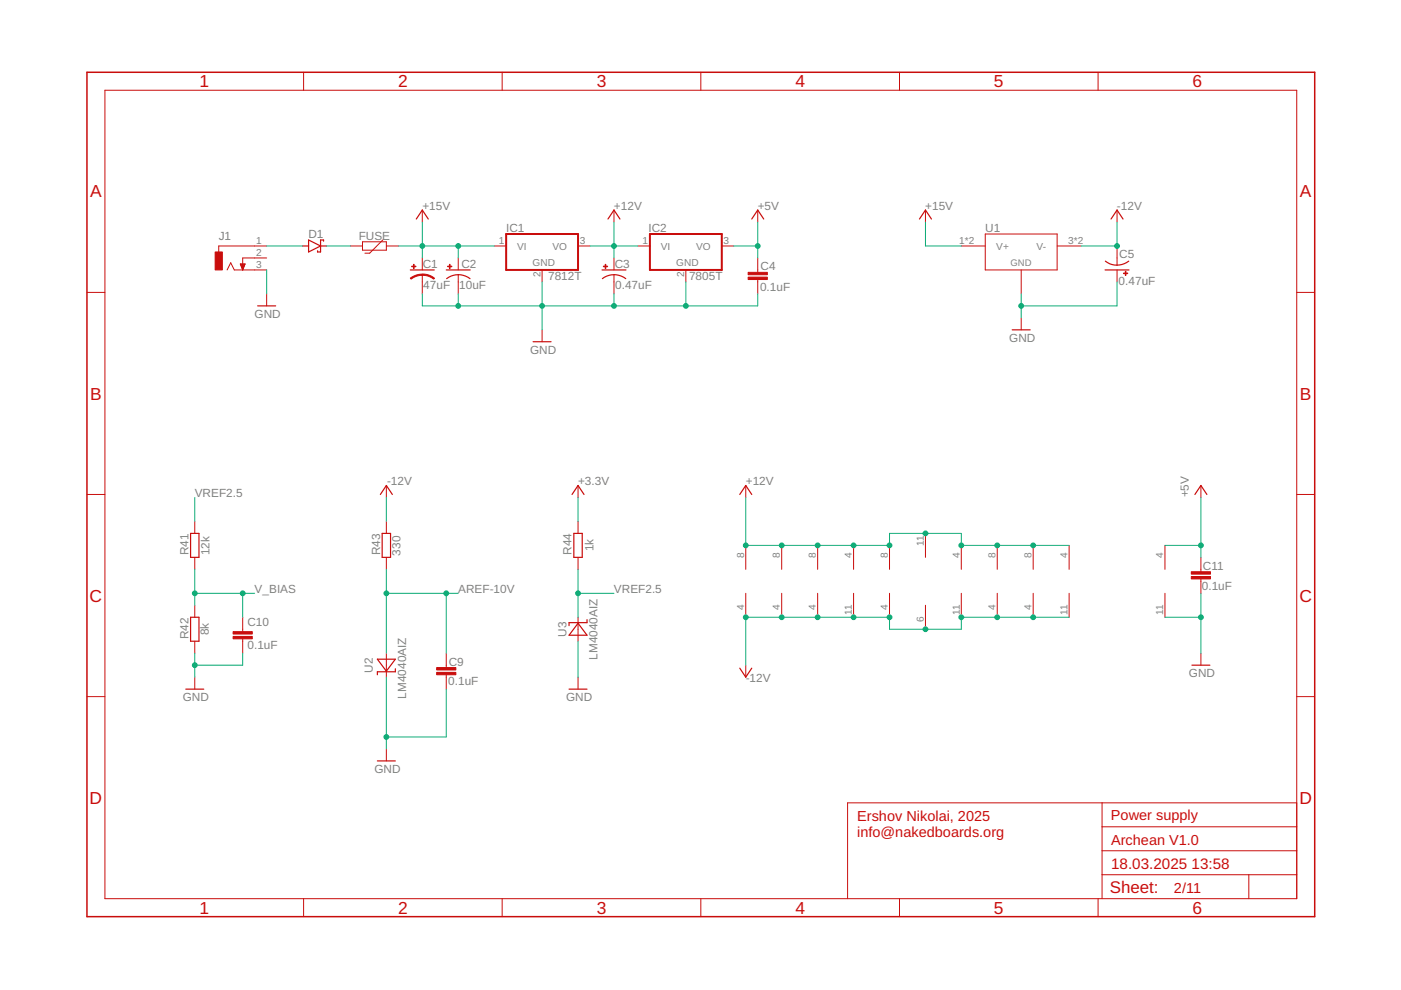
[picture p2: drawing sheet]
<svg xmlns="http://www.w3.org/2000/svg" width="297mm" height="210mm" viewBox="0 0 297 210" stroke-linecap="round" stroke-linejoin="round" font-family="sans-serif">
<g fill="none" stroke="#c90d0c" stroke-width=".21">
<path d="M22.2 19.1h252.7v171.4h-252.7zM64.4 15.3v3.8M106.5 15.3v3.8M148.6 15.3v3.8M190.7 15.3v3.8M232.8 15.3v3.8M48.2 57.2l.7-1.5 .8 1.5h6.8M50.9 56h1.1l-.5 1.2zM51 56h.9M51 56.1h.9M51.1 56.3h.7M51.1 56.4h.7"/>
<path d="M51.2 56.5h.6M51.2 56.6h.5M51.2 56.7h.4M51.3 56.9h.3M51.4 57h.2M51.4 57.1h.1M51.4 57.2h.1M56.5 52.2h-10.1v1.2M56.5 54.7h-5v2.5M74.3 52.2h2.6M76.9 51.3h5v1.7h-5zM81.2 50.9l-2.8 2.8h-1"/>
<path d="M81.9 52.2h2.6M89.5 44.5v2.6M89.5 54.7v2.5M89.5 58.3v4M97.2 54.7v2.5M97.2 58.3v4M104.8 52.2h2.5M114.9 57.2v2.6M122.6 52.2h2.5M130.2 44.5v2.6M130.2 54.7v2.5M130.2 58.3v4"/>
<path d="M135.3 52.2h2.5M145.4 57.2v2.6M153 52.2h2.6M160.7 44.5v2.6M160.7 54.7v3M160.7 59.3v3M196.2 44.5v2.6M203.8 52.2h5.1M208.9 49.6h15.2v7.6h-15.2zM216.5 57.2v5.1M224.1 52.2h5.1M236.8 44.5v2.6"/>
<path d="M236.8 52.2v4M236.8 57.2v2.6M18.4 62h3.8M56.5 62.3v2.6M114.9 69.9v2.6M216.5 67.4v2.5M274.9 62h3.8M18.4 104.8h3.8M41.3 110.6v2.5M41.3 118.2v2.5M81.9 102.9v2.6M81.9 110.6v2.5"/>
<path d="M81.9 118.2v2.5M122.6 102.9v2.6M122.6 110.6v2.5M122.6 118.2v2.5M158.1 102.9v2.6M158.1 115.6v5.1M165.7 115.6v5.1M173.4 115.6v5.1M181 115.6v5.1M188.6 115.6v5.1M196.2 113.1v5.1M203.8 115.6v5.1"/>
<path d="M211.4 115.6v5.1M219.1 115.6v5.1M226.7 115.6v5.1M247 115.6v5.1M254.6 102.9v2.6M254.6 118.2v3M274.9 104.8h3.8M41.3 128.3v2.6M41.3 136v2.5M51.5 130.9v3M51.5 135.4v3.1M81.9 138.5v5.1"/>
<path d="M94.6 138.5v3M122.6 130.9v5.1M158.1 125.8v5.1M165.7 125.8v5.1M173.4 125.8v5.1M181 125.8v5.1M188.6 125.8v5.1M196.2 128.3v5.1M203.8 125.8v5.1M211.4 125.8v5.1M219.1 125.8v5.1M226.7 125.8v5.1"/>
<path d="M247 125.8v5.1M254.6 122.7v3.1M254.6 138.5v2.5M18.4 147.7h3.8M41.3 143.6v2.5M81.9 158.8v2.5M94.6 143.1v3M122.6 143.6v2.5M158.1 141v2.6M274.9 147.7h3.8M233.7 170.2v20.3M233.7 175.3h41.2"/>
<path d="M274.9 170.2h-95.2v20.3M64.4 190.5v3.9M106.5 190.5v3.9M148.6 190.5v3.9M190.7 190.5v3.9M232.8 190.5v3.9M233.7 185.5h41.2M233.7 180.4h41.2M264.8 185.5v5"/>
</g>
<g fill="#c90d0c" stroke="#c90d0c" stroke-width=".21">
<path d="M45.6 53.4h1.5v3.8h-1.5z"/>
<path d="M94.9 56.4h.9v.2h-.9z"/>
<path d="M95.3 56h.1v.9h-.1z"/>
<path d="M127.9 56.4h.9v.2h-.9z"/>
<path d="M128.3 56h.1v.9h-.1z"/>
<path d="M87.3 56.4h.9v.2h-.9z"/>
<path d="M87.7 56h.1v.9h-.1z"/>
<path d="M158.6 57.7h4.1v.6h-4.1z"/>
<path d="M158.6 58.8h4.1v.5h-4.1z"/>
<path d="M238.2 57.9h.9v.1h-.9z"/>
<path d="M238.6 57.5h.1v.9h-.1z"/>
<path d="M92.6 142.6h4v.5h-4z"/>
<path d="M92.6 141.5h4v.5h-4z"/>
<path d="M252.6 121.2h4v.5h-4z"/>
<path d="M252.6 122.2h4v.5h-4z"/>
<path d="M49.4 134.9h4.1v.5h-4.1z"/>
<path d="M49.4 133.9h4.1v.5h-4.1z"/>
</g>
<g fill="none" stroke="#c90d0c" stroke-width=".25">
<path d="M64.2 52.2h1.2M65.4 50.9l2.6 1.3-2.6 1.2zM68 52.2h1.2M68.6 51.1v-.2h-.6v2.5h-.7v-.2M87 57.2h5.1M88.3 46.4l1.2-1.9 1.3 1.9M94.6 57.2h5.1M94.7 59.1a4 4 0 0 1 5 0M127.6 57.2h5.1M127.7 59.1a4 4 0 0 1 5 0M128.9 46.4l1.3-1.9 1.2 1.9M159.4 46.4l1.3-1.9 1.2 1.9"/>
<path d="M194.9 46.4l1.3-1.9 1.3 1.9M234.3 57.2h5.1M234.4 55.4a4 4 0 0 0 4.9 0M235.6 46.4l1.2-1.9 1.3 1.9M54.6 64.9h3.8M113 72.5h3.8M214.6 69.9h3.8M40.4 113.1h1.8v5.1h-1.8zM80.6 104.8l1.3-1.9 1.3 1.9M81 113.1h1.8v5.1h-1.8zM121.3 104.8l1.3-1.9 1.2 1.9M121.7 113.1h1.7v5.1h-1.7z"/>
<path d="M156.8 104.8l1.3-1.9 1.3 1.9M253.3 104.8l1.3-1.9 1.3 1.9M40.4 130.9h1.8v5.1h-1.8zM80 139.8h3.8l-1.9 2.5zM122.6 132.1l1.9 2.6h-3.9zM124.5 131.4v.6h-3.9v.7M39.4 146.1h3.8M83.8 141.8v.6h-3.8v.7M120.6 146.1h3.9M156.8 141.7l1.3 1.9 1.3-1.9M252.7 141h3.8M80 161.3h3.8"/>
</g>
<path d="M107.3 49.6h15.3v7.6h-15.3zM137.8 49.6h15.2v7.6h-15.2z" fill="none" stroke="#c90d0c" stroke-width=".42"/>
<g fill="#c90d0c" stroke="#c90d0c" stroke-width=".21">
<path d="M89.5 58.1l1.4 .2 1.2 .7-.2 .2-1.3-.7-1.1-.1z" fill-rule="evenodd"/>
<path d="M87 59l1.2-.7 1.3-.2v.3l-1 .1-1.3 .7z" fill-rule="evenodd"/>
</g>
<path d="M18.4 15.3h260.3v179.1h-260.3z" fill="none" stroke="#c90d0c" stroke-width=".32"/>
<g fill="none" stroke="#0dab76" stroke-width=".21">
<path d="M56.5 57.2v5.1M56.5 52.2h7.7M69.2 52.2h5.1M84.5 52.2h20.3M89.5 47.1v7.6M97.2 52.2v2.5M114.9 59.8v10.1M125.1 52.2h10.2M130.2 47.1v7.6M145.4 59.8v5.1M155.6 52.2h5.1M160.7 47.1v7.6"/>
<path d="M196.2 47.1v5.1h7.6M236.8 59.8v5.1h-20.3M236.8 47.1v5.1h-7.6M89.5 62.3v2.6h71.2v-2.6M97.2 62.3v2.6M130.2 62.3v2.6M216.5 62.3v5.1M41.3 105.5v5.1M81.9 105.5v5.1M122.6 105.5v5.1M158.1 105.5v10.1h30.5v-2.5h15.2v2.5h22.9M247 115.6h7.6"/>
<path d="M254.6 105.5v12.7M41.3 120.7v7.6M41.3 138.5v5.1M41.3 125.8h12.7M51.5 125.8v5.1M51.5 138.5v2.5h-10.2M81.9 120.7v17.8M81.9 125.8h15.3M94.6 125.8v12.7M122.6 120.7v10.2M122.6 136v7.6M122.6 125.8h7.6"/>
<path d="M226.7 130.9h-22.9v2.5h-15.2v-2.5h-30.5v10.1M247 130.9h7.6M254.6 125.8v12.7M81.9 143.6v15.2M94.6 146.1v10.2h-12.7"/>
</g>
<g fill="#0dab76" stroke="#0dab76" stroke-width=".21">
<circle cx="114.9" cy="64.9" r=".51"/>
<circle cx="130.2" cy="64.9" r=".51"/>
<circle cx="97.2" cy="64.9" r=".51"/>
<circle cx="145.4" cy="64.9" r=".51"/>
<circle cx="216.5" cy="64.9" r=".51"/>
<circle cx="81.9" cy="156.3" r=".51"/>
<circle cx="254.6" cy="130.9" r=".51"/>
<circle cx="41.3" cy="141" r=".51"/>
<circle cx="130.2" cy="52.2" r=".51"/>
<circle cx="173.4" cy="115.6" r=".51"/>
<circle cx="181" cy="115.6" r=".51"/>
<circle cx="188.6" cy="115.6" r=".51"/>
<circle cx="196.2" cy="113.1" r=".51"/>
<circle cx="203.8" cy="115.6" r=".51"/>
<circle cx="211.4" cy="115.6" r=".51"/>
<circle cx="219.1" cy="115.6" r=".51"/>
<circle cx="165.7" cy="115.6" r=".51"/>
<circle cx="158.1" cy="115.6" r=".51"/>
<circle cx="89.5" cy="52.2" r=".51"/>
<circle cx="97.2" cy="52.2" r=".51"/>
<circle cx="160.7" cy="52.2" r=".51"/>
<circle cx="254.6" cy="115.6" r=".51"/>
<circle cx="236.8" cy="52.2" r=".51"/>
<circle cx="173.4" cy="130.9" r=".51"/>
<circle cx="181" cy="130.9" r=".51"/>
<circle cx="188.6" cy="130.9" r=".51"/>
<circle cx="196.2" cy="133.4" r=".51"/>
<circle cx="203.8" cy="130.9" r=".51"/>
<circle cx="211.4" cy="130.9" r=".51"/>
<circle cx="219.1" cy="130.9" r=".51"/>
<circle cx="165.7" cy="130.9" r=".51"/>
<circle cx="158.1" cy="130.9" r=".51"/>
<circle cx="81.9" cy="125.8" r=".51"/>
<circle cx="94.6" cy="125.8" r=".51"/>
<circle cx="41.3" cy="125.8" r=".51"/>
<circle cx="51.5" cy="125.8" r=".51"/>
<circle cx="122.6" cy="125.8" r=".51"/>
</g>
<g font-size="3.7" fill="#c90d0c">
<text x="42.3" y="18.5">1</text>
<text x="84.4" y="18.5">2</text>
<text x="126.5" y="18.5">3</text>
<text x="168.6" y="18.5">4</text>
<text x="210.7" y="18.5">5</text>
<text x="252.9" y="18.5">6</text>
<text x="19.1" y="41.9">A</text>
<text x="275.6" y="41.9">A</text>
<text x="19.1" y="84.7">B</text>
<text x="275.6" y="84.7">B</text>
<text x="19" y="127.6">C</text>
<text x="275.5" y="127.6">C</text>
<text x="19" y="170.4">D</text>
<text x="275.5" y="170.4">D</text>
<text x="42.3" y="193.7">1</text>
<text x="84.4" y="193.7">2</text>
<text x="126.5" y="193.7">3</text>
<text x="168.6" y="193.7">4</text>
<text x="210.7" y="193.7">5</text>
<text x="252.9" y="193.7">6</text>
</g>
<text font-size="3.6" fill="#c90d0c" x="235.3" y="189.4">Sheet:</text>
<g font-size="3.2" fill="#c90d0c">
<text x="235.6" y="184.2">18.03.2025</text>
<text x="252.6" y="184.2">13:58</text>
</g>
<g font-size="3.1" fill="#c90d0c">
<text x="235.5" y="173.9">Power supply</text>
<text x="181.7" y="174.2">Ershov Nikolai, 2025</text>
<text x="181.7" y="177.4">info@nakedboards.org</text>
<text x="235.6" y="179.1">Archean V1.0</text>
<text x="248.9" y="189.3">2/11</text>
</g>
<g font-size="2.5" fill="#808080">
<text x="89.5" y="44.5">+15V</text>
<text x="130.2" y="44.5">+12V</text>
<text x="160.7" y="44.5">+5V</text>
<text x="196.2" y="44.6">+15V</text>
<text x="236.8" y="44.5">-12V</text>
<text x="46.4" y="50.9">J1</text>
<text x="65.4" y="50.4">D1</text>
<text x="76.1" y="50.9">FUSE</text>
<text x="107.3" y="49.1">IC1</text>
<text x="137.5" y="49.1">IC2</text>
<text x="208.9" y="49.3">U1</text>
<text x="89.6" y="56.8">C1</text>
<text x="97.8" y="56.7">C2</text>
<text x="116.2" y="59.5">7812T</text>
<text x="130.3" y="56.9">C3</text>
<text x="146.1" y="59.4">7805T</text>
<text x="161.2" y="57.3">C4</text>
<text x="237.3" y="54.7">C5</text>
<text x="89.7" y="61.2">47uF</text>
<text x="97.4" y="61.2">10uF</text>
<text x="130.4" y="61.3">0.47uF</text>
<text x="161.1" y="61.6">0.1uF</text>
<text x="237.2" y="60.4">0.47uF</text>
<text x="54" y="67.4">GND</text>
<text x="112.4" y="75">GND</text>
<text x="214" y="72.5">GND</text>
<text x="41.3" y="105.5">VREF2.5</text>
<text x="82.1" y="102.9">-12V</text>
<text x="122.6" y="102.9">+3.3V</text>
<text x="158.1" y="102.9">+12V</text>
<text x="252.1" y="105.5" transform="rotate(-90 252.1 105.5)">+5V</text>
<text x="40" y="117.7" transform="rotate(-90 40 117.7)">R41</text>
<text x="44.4" y="117.7" transform="rotate(-90 44.4 117.7)">12k</text>
<text x="80.6" y="117.7" transform="rotate(-90 80.6 117.7)">R43</text>
<text x="84.9" y="117.8" transform="rotate(-90 84.9 117.8)">330</text>
<text x="121.2" y="117.6" transform="rotate(-90 121.2 117.6)">R44</text>
<text x="125.9" y="116.9" transform="rotate(-90 125.9 116.9)">1k</text>
<text x="54" y="125.8">V_BIAS</text>
<text x="97.2" y="125.8">AREF-10V</text>
<text x="130.2" y="125.8">VREF2.5</text>
<text x="254.8" y="125.1">0.1uF</text>
<text x="255" y="120.8">C11</text>
<text x="40" y="135.5" transform="rotate(-90 40 135.5)">R42</text>
<text x="44.3" y="134.7" transform="rotate(-90 44.3 134.7)">8k</text>
<text x="52.5" y="137.6">0.1uF</text>
<text x="52.5" y="132.8">C10</text>
<text x="120.1" y="135" transform="rotate(-90 120.1 135)">U3</text>
<text x="79" y="142.6" transform="rotate(-90 79 142.6)">U2</text>
<text x="95.1" y="141.2">C9</text>
<text x="126.7" y="139.9" transform="rotate(-90 126.7 139.9)">LM4040AIZ</text>
<text x="252.1" y="143.6">GND</text>
<text x="38.8" y="148.6">GND</text>
<text x="86.1" y="148.1" transform="rotate(-90 86.1 148.1)">LM4040AIZ</text>
<text x="95" y="145.2">0.1uF</text>
<text x="120" y="148.6">GND</text>
<text x="158.1" y="144.7">-12V</text>
<text x="79.4" y="163.9">GND</text>
</g>
<g font-size="2.1" fill="#808080">
<text x="54.3" y="51.8">1</text>
<text x="105.8" y="51.8">1</text>
<text x="109.7" y="52.9">VI</text>
<text x="117.1" y="52.9">VO</text>
<text x="122.9" y="51.8">3</text>
<text x="136.3" y="51.8">1</text>
<text x="140.1" y="52.9">VI</text>
<text x="147.6" y="52.9">VO</text>
<text x="153.4" y="51.8">3</text>
<text x="203.4" y="51.8">1*2</text>
<text x="211.2" y="52.9">V+</text>
<text x="219.8" y="52.9">V-</text>
<text x="226.5" y="51.8">3*2</text>
<text x="54.3" y="54.3">2</text>
<text x="54.3" y="56.9">3</text>
<text x="112.9" y="56.5">GND</text>
<text x="114.6" y="58.8" transform="rotate(-90 114.6 58.8)">2</text>
<text x="143.4" y="56.5">GND</text>
<text x="145.1" y="58.8" transform="rotate(-90 145.1 58.8)">2</text>
<text x="157.8" y="118.4" transform="rotate(-90 157.8 118.4)">8</text>
<text x="165.4" y="118.4" transform="rotate(-90 165.4 118.4)">8</text>
<text x="173" y="118.4" transform="rotate(-90 173 118.4)">8</text>
<text x="180.6" y="118.4" transform="rotate(-90 180.6 118.4)">4</text>
<text x="188.2" y="118.4" transform="rotate(-90 188.2 118.4)">8</text>
<text x="195.8" y="115.8" transform="rotate(-90 195.8 115.8)">11</text>
<text x="203.5" y="118.4" transform="rotate(-90 203.5 118.4)">4</text>
<text x="211.1" y="118.4" transform="rotate(-90 211.1 118.4)">8</text>
<text x="218.7" y="118.4" transform="rotate(-90 218.7 118.4)">8</text>
<text x="226.3" y="118.4" transform="rotate(-90 226.3 118.4)">4</text>
<text x="246.6" y="118.4" transform="rotate(-90 246.6 118.4)">4</text>
<text x="157.8" y="129.3" transform="rotate(-90 157.8 129.3)">4</text>
<text x="165.4" y="129.3" transform="rotate(-90 165.4 129.3)">4</text>
<text x="173" y="129.3" transform="rotate(-90 173 129.3)">4</text>
<text x="180.6" y="130.3" transform="rotate(-90 180.6 130.3)">11</text>
<text x="188.2" y="129.3" transform="rotate(-90 188.2 129.3)">4</text>
<text x="195.8" y="131.9" transform="rotate(-90 195.8 131.9)">6</text>
<text x="203.5" y="130.3" transform="rotate(-90 203.5 130.3)">11</text>
<text x="211.1" y="129.3" transform="rotate(-90 211.1 129.3)">4</text>
<text x="218.7" y="129.3" transform="rotate(-90 218.7 129.3)">4</text>
<text x="226.3" y="130.3" transform="rotate(-90 226.3 130.3)">11</text>
<text x="246.6" y="130.3" transform="rotate(-90 246.6 130.3)">11</text>
</g>
<text font-size="2" fill="#808080" x="214.2" y="56.5">GND</text>
</svg>
